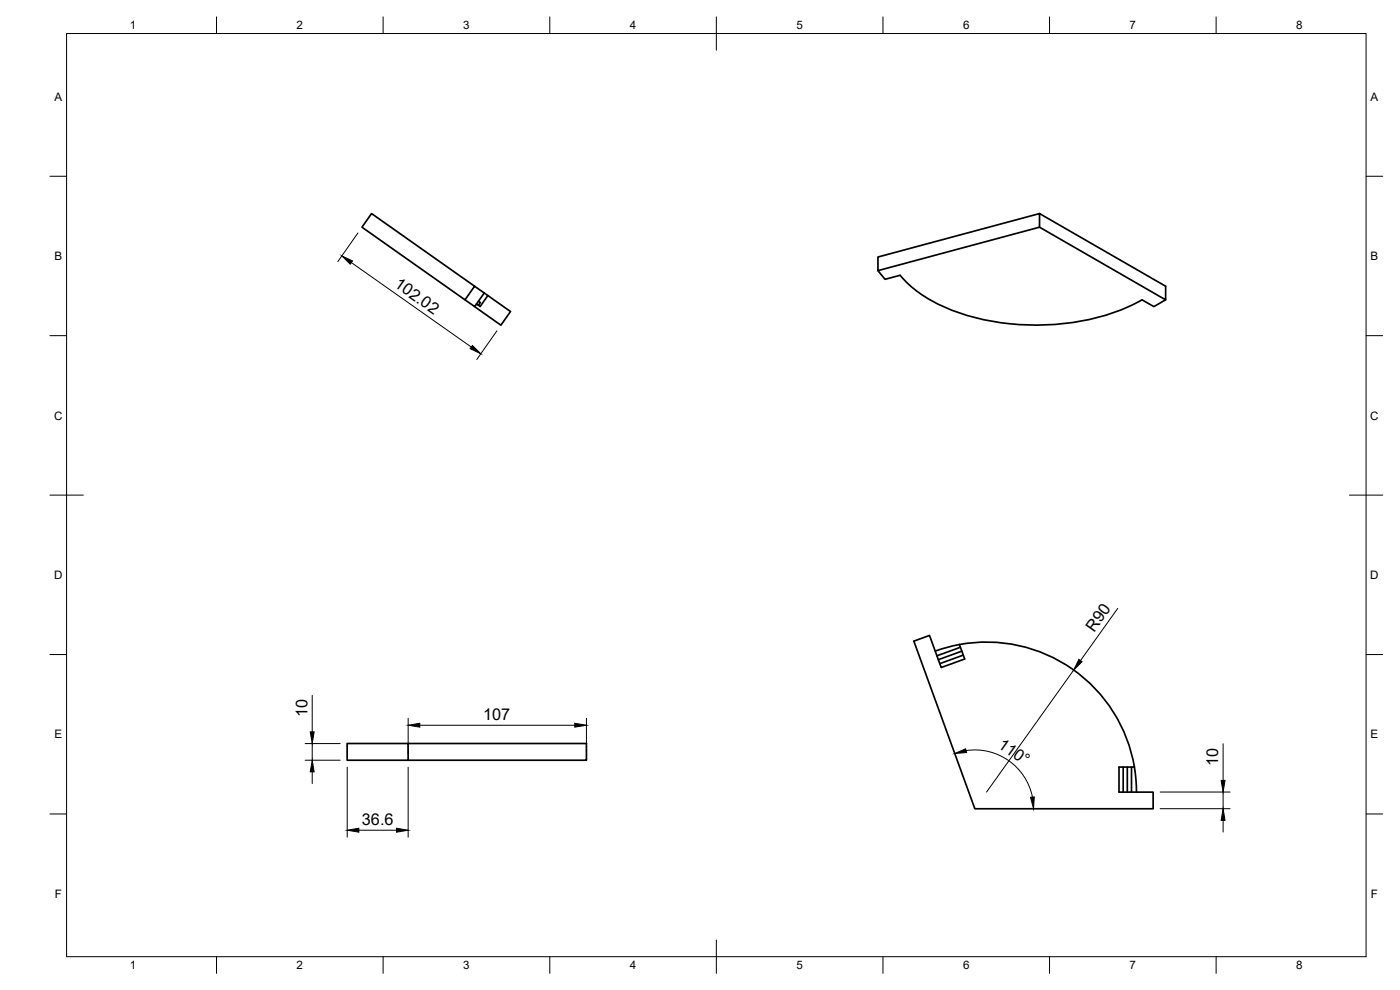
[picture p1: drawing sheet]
<svg xmlns="http://www.w3.org/2000/svg" width="420mm" height="297mm" viewBox="0 0 420 297" stroke-linecap="round" stroke-linejoin="round" font-family="sans-serif">
<!-- layer: Visible -->
<g fill="none" stroke="#000" stroke-width=".51">
<path d="M312 64.1l-48.5 13v4.1l48.5-13v-4.1l37.8 21.8v4.1l-37.8-21.8M142.4 85.9l-30.9-21.8-2.9 4.1 31 21.8 2.8-4.1 2.9 2M143.6 90.4l.6 .4-.6 .8M145.3 87.9l-2.8 4.1-2.9-2M145.3 87.9l1.1 .8-2.3 3.3-1.1-.8M146.4 88.7l6.8 4.8-2.9 4.1-7.8-5.6M263.5 81.2l2.1 2.6 4.5-1.2a42.1 42.1 0 0 0 22.1 12.6 73.1 73.1 0 0 0 47.3-3.6l3.3-1.6 3.5 2 3.5-2M280.7 195.4a45 45 0 0 1 59.7 34.8M287.9 193.4l1.6 4.3-7 2.6-3.5-9.6-4.7 1.7 18.3 50.3h53.5v-5h-10.3v-7.5h4.6M288.2 194.2l-7 2.6M288.6 195.4l-7 2.5M289.1 196.6l-7.1 2.5"/>
<path d="M122.5 223.1h-18.3v5h18.3v-5h53.5v5h-53.5M337.1 230.2v7.5M338.3 230.2v7.5M339.6 230.2v7.5M340.4 230.2l.7 7.5"/>
</g>
<!-- layer: Border -->
<g fill="none" stroke="#000" stroke-width=".3">
<path d="M20 10.1h390v276.9h-390zM65 5.1v5M115 5.1v5M165 5.1v5M215 5.1v10M265 5.1v5M315 5.1v5M365 5.1v5M15 52.9h5M410 52.9h5M15 100.7h5M410 100.7h5"/>
<path d="M15 148.6h10M405 148.6h10M15 196.4h5M410 196.4h5M15 244.2h5M410 244.2h5M65 287v5M115 287v5M165 287v5M215 282.1v9.9M265 287v5M315 287v5"/>
<path d="M365 287v5"/>
</g>
<!-- layer: Dimensions -->
<g fill="none" stroke="#000" stroke-width=".3">
<path d="M105.5 78.8l35.9 25.3M107.4 69.9l-6 8.6M149.1 99.3l-6 8.6M335.4 182.5l-11.1 15.7M93.7 208.6v11M122.5 215.5v10.5M126 217.6h46.5M176 215.5v10.5M322.2 201l-26.1 36.6M91.6 228.1h10.5M91.6 223.1h10.5M93.7 223.1v5"/>
<path d="M93.7 231.6v3.5M104.2 230.2v21M122.5 230.2v21M289.9 225.2a17.6 17.6 0 0 1 19.9 13.9M348.2 237.6h21M367.1 223.2v11M367.1 237.6v5M107.7 249.1h11.3M348.2 242.6h21M367.1 246.2v3.4"/>
</g>
<g fill="#000" stroke="#000" stroke-width=".3">
<path d="M102.6 76.8l3.2 1.5-.7 1zM141.8 103.7l2.5 2.4-3.2-1.5zM323.8 197.9l.9 .6-2.5 2.5zM93.1 219.6h1.2l-.6 3.5zM122.5 217.6l3.5-.6v1.2zM172.5 217l3.5 .6-3.5 .6zM93.7 228.1l.6 3.5h-1.2zM286.6 226.1l3.2-1.4 .3 1.1zM309.3 239.2l1.1-.1-.2 3.5zM366.5 234.2h1.1l-.5 3.4zM104.2 249.1l3.5-.6v1.2zM119 248.5l3.5 .6-3.5 .6z"/>
<path d="M367.1 242.6l.5 3.6h-1.1z"/>
</g>
<g font-size="4.9">
<text x="118" y="85.9" transform="rotate(35 118 85.9)">102.02</text>
<text x="328.4" y="189.9" transform="rotate(-54 328.4 189.9)">R90</text>
<text x="92.2" y="215.2" transform="rotate(-90 92.2 215.2)">10</text>
<text x="145" y="216.1">107</text>
<text x="299.3" y="224.1" transform="rotate(35 299.3 224.1)">110°</text>
<text x="365.6" y="229.8" transform="rotate(-90 365.6 229.8)">10</text>
<text x="108.6" y="247.6">36.6</text>
</g>
<g font-size="3.5">
<text x="39" y="8.8">1</text>
<text x="89" y="8.8">2</text>
<text x="139" y="8.8">3</text>
<text x="189" y="8.8">4</text>
<text x="239" y="8.8">5</text>
<text x="289" y="8.8">6</text>
<text x="339" y="8.8">7</text>
<text x="389" y="8.8">8</text>
<text x="16.3" y="30.2">A</text>
<text x="411.3" y="30.2">A</text>
<text x="16.3" y="78">B</text>
<text x="411.3" y="78">B</text>
<text x="16.2" y="125.9">C</text>
<text x="411.2" y="125.9">C</text>
<text x="16.2" y="173.7">D</text>
<text x="411.2" y="173.7">D</text>
<text x="16.3" y="221.6">E</text>
<text x="411.3" y="221.6">E</text>
<text x="16.4" y="269.4">F</text>
<text x="411.4" y="269.4">F</text>
<text x="39" y="290.8">1</text>
<text x="89" y="290.8">2</text>
<text x="139" y="290.8">3</text>
<text x="189" y="290.8">4</text>
<text x="239" y="290.8">5</text>
<text x="289" y="290.8">6</text>
<text x="339" y="290.8">7</text>
<text x="389" y="290.8">8</text>
</g>
</svg>
